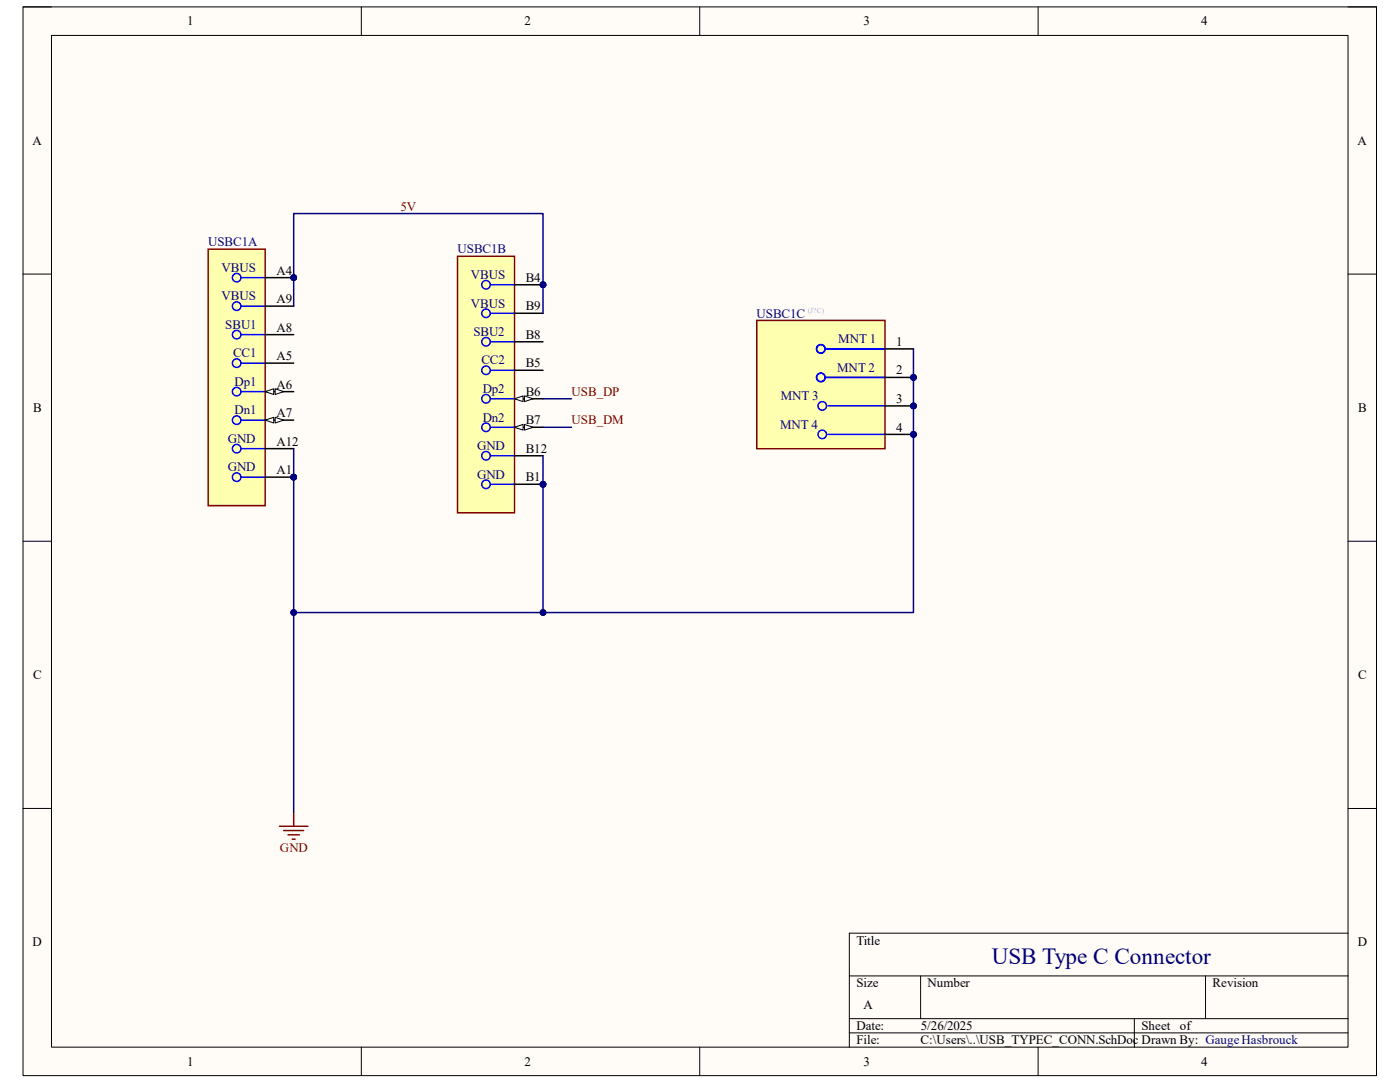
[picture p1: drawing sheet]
<svg xmlns="http://www.w3.org/2000/svg" width="279mm" height="216mm" viewBox="0 0 279 216" stroke-linecap="round" stroke-linejoin="round" font-family="sans-serif">
<path d="M4.6 1.4h270.1v213.2h-270.1z" fill-rule="evenodd" fill="#fffcf8"/>
<path d="M4.6 1.4h270.1v213.2h-270.1z" fill="none" stroke="#000" stroke-width=".2"/>
<path d="M10.3 7.1h258.7v201.8h-258.7z" fill-rule="evenodd" fill="#fffcf8"/>
<g fill="none" stroke="#000" stroke-width=".2">
<path d="M4.6 1.4h5.7M10.3 7.1h258.7v201.8h-258.7zM72.1 1.4v5.7M139.6 1.4v5.7M207.2 1.4v5.7M269 1.4h5.7v5.7M4.6 54.7h5.7M269 54.7h5.7M4.6 108h5.7M269 108h5.7M4.6 161.3h5.7M269 161.3h5.7"/>
<path d="M169.5 194.7h99.5M183.7 194.7v8.6M240.6 194.7v8.6M269 186.2h-99.5v22.7M72.1 208.9v5.7M139.6 208.9v5.7M169.5 203.3h99.5M169.5 206.1h99.5M207.2 208.9v5.7M226.4 203.3v5.6M274.7 208.9v5.7"/>
</g>
<circle cx="108.4" cy="96.6" r=".57" fill="#000080"/>
<circle cx="108.4" cy="96.6" r=".57" fill="none" stroke="#000080" stroke-width=".2"/>
<circle cx="108.4" cy="56.8" r=".57" fill="#000080"/>
<circle cx="108.4" cy="56.8" r=".57" fill="none" stroke="#000080" stroke-width=".2"/>
<path d="M91.3 51.1h11.4v51.2h-11.4z" fill-rule="evenodd" fill="#ffffb0"/>
<path d="M91.3 51.1h11.4v51.2h-11.4z" fill="none" stroke="#800000" stroke-width=".3"/>
<g fill="none" stroke="#00f" stroke-width=".3">
<path d="M97.8 56.8h4.9M97.8 62.5h4.9M97.8 68.2h4.9M97.8 73.9h4.9M97.8 79.6h4.9M97.8 85.3h4.9M97.8 90.9h4.9M97.8 96.6h4.9"/>
<circle cx="97" cy="56.8" r=".85"/>
<circle cx="97" cy="68.2" r=".85"/>
<circle cx="97" cy="73.9" r=".85"/>
<circle cx="97" cy="79.6" r=".85"/>
<circle cx="97" cy="62.5" r=".85"/>
<circle cx="97" cy="90.9" r=".85"/>
<circle cx="97" cy="85.3" r=".85"/>
<circle cx="97" cy="96.6" r=".85"/>
</g>
<path d="M102.7 96.6h5.7" fill="none" stroke="#000" stroke-width=".3"/>
<circle cx="108.4" cy="96.6" r=".57" fill="#000080"/>
<circle cx="108.4" cy="96.6" r=".57" fill="none" stroke="#000080" stroke-width=".2"/>
<path d="M102.7 56.8h5.7" fill="none" stroke="#000" stroke-width=".3"/>
<circle cx="108.4" cy="56.8" r=".57" fill="#000080"/>
<circle cx="108.4" cy="56.8" r=".57" fill="none" stroke="#000080" stroke-width=".2"/>
<path d="M102.7 73.9h5.7M102.7 79.6h5.7" fill="none" stroke="#000" stroke-width=".3"/>
<path d="M102.7 79.6l1.7-.6v1.1z" fill="#f8fcff"/>
<path d="M102.7 79.6l1.7-.6v1.1z" fill="none" stroke="#000" stroke-width=".2"/>
<path d="M104.7 79l1.7 .6-1.7 .5z" fill="#f8fcff"/>
<path d="M104.7 79l1.7 .6-1.7 .5z" fill="none" stroke="#000" stroke-width=".2"/>
<path d="M102.7 85.3h5.7" fill="none" stroke="#000" stroke-width=".3"/>
<path d="M102.7 85.3l1.7-.6v1.1z" fill="#f8fcff"/>
<path d="M102.7 85.3l1.7-.6v1.1z" fill="none" stroke="#000" stroke-width=".2"/>
<path d="M104.7 84.7l1.7 .6-1.7 .5z" fill="#f8fcff"/>
<path d="M104.7 84.7l1.7 .6-1.7 .5z" fill="none" stroke="#000" stroke-width=".2"/>
<path d="M102.7 68.2h5.7M102.7 62.5h5.7M102.7 90.9h5.7" fill="none" stroke="#000" stroke-width=".3"/>
<path d="M55.8 164.9h5.7M56.6 165.7h4M57.5 166.6h2.2M58.3 167.4h.6M58.6 162v2.9" fill="none" stroke="#800000" stroke-width=".3"/>
<circle cx="58.6" cy="95.2" r=".57" fill="#000080"/>
<circle cx="58.6" cy="95.2" r=".57" fill="none" stroke="#000080" stroke-width=".2"/>
<circle cx="58.6" cy="55.4" r=".57" fill="#000080"/>
<circle cx="58.6" cy="55.4" r=".57" fill="none" stroke="#000080" stroke-width=".2"/>
<path d="M41.6 49.7h11.3v51.2h-11.3z" fill-rule="evenodd" fill="#ffffb0"/>
<path d="M41.6 49.7h11.3v51.2h-11.3z" fill="none" stroke="#800000" stroke-width=".3"/>
<g fill="none" stroke="#00f" stroke-width=".3">
<path d="M48.1 55.4h4.8M48.1 61.1h4.8M48.1 66.8h4.8M48.1 72.5h4.8M48.1 78.1h4.8M48.1 83.8h4.8M48.1 89.5h4.8M48.1 95.2h4.8"/>
<circle cx="47.2" cy="55.4" r=".85"/>
<circle cx="47.2" cy="61.1" r=".85"/>
<circle cx="47.2" cy="72.5" r=".85"/>
<circle cx="47.2" cy="78.1" r=".85"/>
<circle cx="47.2" cy="66.8" r=".85"/>
<circle cx="47.2" cy="83.8" r=".85"/>
<circle cx="47.2" cy="89.5" r=".85"/>
<circle cx="47.2" cy="95.2" r=".85"/>
</g>
<path d="M52.9 95.2h5.7" fill="none" stroke="#000" stroke-width=".3"/>
<circle cx="58.6" cy="95.2" r=".57" fill="#000080"/>
<circle cx="58.6" cy="95.2" r=".57" fill="none" stroke="#000080" stroke-width=".2"/>
<path d="M52.9 55.4h5.7" fill="none" stroke="#000" stroke-width=".3"/>
<circle cx="58.6" cy="55.4" r=".57" fill="#000080"/>
<circle cx="58.6" cy="55.4" r=".57" fill="none" stroke="#000080" stroke-width=".2"/>
<path d="M52.9 72.5h5.7M52.9 78.1h5.7" fill="none" stroke="#000" stroke-width=".3"/>
<path d="M52.9 78.1l1.7-.5v1.1z" fill="#f8fcff"/>
<path d="M52.9 78.1l1.7-.5v1.1z" fill="none" stroke="#000" stroke-width=".2"/>
<path d="M54.9 77.6l1.7 .5-1.7 .6z" fill="#f8fcff"/>
<path d="M54.9 77.6l1.7 .5-1.7 .6z" fill="none" stroke="#000" stroke-width=".2"/>
<path d="M52.9 83.8h5.7" fill="none" stroke="#000" stroke-width=".3"/>
<path d="M52.9 83.8l1.7-.5v1.1z" fill="#f8fcff"/>
<path d="M52.9 83.8l1.7-.5v1.1z" fill="none" stroke="#000" stroke-width=".2"/>
<path d="M54.9 83.3l1.7 .5-1.7 .6z" fill="#f8fcff"/>
<path d="M54.9 83.3l1.7 .5-1.7 .6z" fill="none" stroke="#000" stroke-width=".2"/>
<path d="M52.9 66.8h5.7M52.9 61.1h5.7M52.9 89.5h5.7" fill="none" stroke="#000" stroke-width=".3"/>
<circle cx="182.3" cy="75.3" r=".57" fill="#000080"/>
<circle cx="182.3" cy="75.3" r=".57" fill="none" stroke="#000080" stroke-width=".2"/>
<circle cx="182.3" cy="81" r=".57" fill="#000080"/>
<circle cx="182.3" cy="81" r=".57" fill="none" stroke="#000080" stroke-width=".2"/>
<circle cx="182.3" cy="86.7" r=".57" fill="#000080"/>
<circle cx="182.3" cy="86.7" r=".57" fill="none" stroke="#000080" stroke-width=".2"/>
<path d="M151 63.9h25.6v25.6h-25.6z" fill-rule="evenodd" fill="#ffffb0"/>
<path d="M151 63.9h25.6v25.6h-25.6z" fill="none" stroke="#800000" stroke-width=".3"/>
<g fill="none" stroke="#00f" stroke-width=".3">
<path d="M164.7 69.6h11.9M164.7 75.3h11.9M165.2 81h11.4M165.2 86.7h11.4"/>
<circle cx="163.8" cy="69.6" r=".85"/>
<circle cx="163.8" cy="75.3" r=".85"/>
<circle cx="164.1" cy="81" r=".85"/>
<circle cx="164.1" cy="86.7" r=".85"/>
</g>
<path d="M176.6 69.6h5.7M176.6 75.3h5.7" fill="none" stroke="#000" stroke-width=".3"/>
<circle cx="182.3" cy="75.3" r=".57" fill="#000080"/>
<circle cx="182.3" cy="75.3" r=".57" fill="none" stroke="#000080" stroke-width=".2"/>
<path d="M176.6 81h5.7" fill="none" stroke="#000" stroke-width=".3"/>
<circle cx="182.3" cy="81" r=".57" fill="#000080"/>
<circle cx="182.3" cy="81" r=".57" fill="none" stroke="#000080" stroke-width=".2"/>
<path d="M176.6 86.7h5.7" fill="none" stroke="#000" stroke-width=".3"/>
<circle cx="182.3" cy="86.7" r=".57" fill="#000080"/>
<circle cx="182.3" cy="86.7" r=".57" fill="none" stroke="#000080" stroke-width=".2"/>
<path d="M108.4 90.9v5.7" fill="none" stroke="#000080" stroke-width=".3"/>
<circle cx="108.4" cy="96.6" r=".57" fill="#000080"/>
<circle cx="108.4" cy="96.6" r=".57" fill="none" stroke="#000080" stroke-width=".2"/>
<path d="M108.4 79.6h5.7M58.6 89.5v5.7M108.4 85.3h5.7" fill="none" stroke="#000080" stroke-width=".3"/>
<circle cx="58.6" cy="95.2" r=".57" fill="#000080"/>
<circle cx="58.6" cy="95.2" r=".57" fill="none" stroke="#000080" stroke-width=".2"/>
<path d="M182.3 69.6v52.6h-123.7" fill="none" stroke="#000080" stroke-width=".3"/>
<circle cx="58.6" cy="122.2" r=".57" fill="#000080"/>
<circle cx="58.6" cy="122.2" r=".57" fill="none" stroke="#000080" stroke-width=".2"/>
<circle cx="108.4" cy="122.2" r=".57" fill="#000080"/>
<circle cx="108.4" cy="122.2" r=".57" fill="none" stroke="#000080" stroke-width=".2"/>
<circle cx="182.3" cy="86.7" r=".57" fill="#000080"/>
<circle cx="182.3" cy="86.7" r=".57" fill="none" stroke="#000080" stroke-width=".2"/>
<circle cx="182.3" cy="81" r=".57" fill="#000080"/>
<circle cx="182.3" cy="81" r=".57" fill="none" stroke="#000080" stroke-width=".2"/>
<circle cx="182.3" cy="75.3" r=".57" fill="#000080"/>
<circle cx="182.3" cy="75.3" r=".57" fill="none" stroke="#000080" stroke-width=".2"/>
<path d="M108.4 96.6v25.6" fill="none" stroke="#000080" stroke-width=".3"/>
<circle cx="108.4" cy="96.6" r=".57" fill="#000080"/>
<circle cx="108.4" cy="96.6" r=".57" fill="none" stroke="#000080" stroke-width=".2"/>
<circle cx="108.4" cy="122.2" r=".57" fill="#000080"/>
<circle cx="108.4" cy="122.2" r=".57" fill="none" stroke="#000080" stroke-width=".2"/>
<path d="M58.6 95.2v66.8" fill="none" stroke="#000080" stroke-width=".3"/>
<circle cx="58.6" cy="95.2" r=".57" fill="#000080"/>
<circle cx="58.6" cy="95.2" r=".57" fill="none" stroke="#000080" stroke-width=".2"/>
<circle cx="58.6" cy="122.2" r=".57" fill="#000080"/>
<circle cx="58.6" cy="122.2" r=".57" fill="none" stroke="#000080" stroke-width=".2"/>
<path d="M108.4 56.8v5.7" fill="none" stroke="#000080" stroke-width=".3"/>
<circle cx="108.4" cy="56.8" r=".57" fill="#000080"/>
<circle cx="108.4" cy="56.8" r=".57" fill="none" stroke="#000080" stroke-width=".2"/>
<path d="M108.4 56.8v-14.2h-49.8v18.5" fill="none" stroke="#000080" stroke-width=".3"/>
<circle cx="58.6" cy="55.4" r=".57" fill="#000080"/>
<circle cx="58.6" cy="55.4" r=".57" fill="none" stroke="#000080" stroke-width=".2"/>
<circle cx="108.4" cy="56.8" r=".57" fill="#000080"/>
<circle cx="108.4" cy="56.8" r=".57" fill="none" stroke="#000080" stroke-width=".2"/>
<text font-size="4.6" fill="#000080" x="197.9" y="192.3">USB Type C Connector</text>
<g font-size="2.6">
<text x="37.4" y="5.1">1</text>
<text x="104.7" y="5.1">2</text>
<text x="172.3" y="5.1">3</text>
<text x="239.7" y="5.1">4</text>
<text x="6.5" y="28.9">A</text>
<text x="270.9" y="28.9">A</text>
<text x="55.2" y="54.8">A4</text>
<text x="104.9" y="56.3">B4</text>
<text x="55.2" y="60.5">A9</text>
<text x="104.9" y="61.9">B9</text>
<text x="55.2" y="71.9">A5</text>
<text x="55.2" y="66.2">A8</text>
<text x="104.9" y="67.6">B8</text>
<text x="178.9" y="69">1</text>
<text x="55.2" y="77.6">A6</text>
<text x="104.9" y="73.3">B5</text>
<text x="178.9" y="74.7">2</text>
<text x="6.6" y="82.2">B</text>
<text x="55.2" y="83.3">A7</text>
<text x="104.9" y="79">B6</text>
<text x="178.9" y="80.4">3</text>
<text x="271.1" y="82.2">B</text>
<text x="55.2" y="88.9">A12</text>
<text x="104.9" y="84.7">B7</text>
<text x="178.9" y="86.1">4</text>
<text x="55.2" y="94.7">A1</text>
<text x="104.9" y="90.4">B12</text>
<text x="104.9" y="96.1">B1</text>
<text x="6.6" y="135.5">C</text>
<text x="271.1" y="135.5">C</text>
<text x="6.5" y="188.8">D</text>
<text x="170.9" y="188.5">Title</text>
<text x="271" y="188.8">D</text>
<text x="170.9" y="197">Size</text>
<text x="185.1" y="197">Number</text>
<text x="242" y="197">Revision</text>
<text x="172.3" y="201.3">A</text>
<text x="170.9" y="205.5">Date:</text>
<text x="170.9" y="208.4">File:</text>
<text x="183.7" y="208.4">C:\Users\..\USB_TYPEC_CONN.SchDoc Drawn By: Gauge Hasbrouck</text>
<text x="183.7" y="205.5">5/26/2025</text>
<text x="227.8" y="205.5">Sheet</text>
<text x="235.5" y="205.5">of</text>
<text x="37.4" y="212.6">1</text>
<text x="104.7" y="212.6">2</text>
<text x="172.3" y="212.6">3</text>
<text x="239.7" y="212.6">4</text>
</g>
<g font-size="2.6" fill="#800000">
<text x="79.9" y="42">5V</text>
<text x="114" y="79">USB_DP</text>
<text x="114" y="84.7">USB_DM</text>
<text x="55.9" y="170">GND</text>
</g>
<g font-size="2.6" fill="#000080">
<text x="41.5" y="49.1">USBC1A</text>
<text x="91.3" y="50.5">USBC1B</text>
<text x="44.2" y="54.3">VBUS</text>
<text x="44.2" y="59.9">VBUS</text>
<text x="94" y="55.7">VBUS</text>
<text x="45" y="65.6">SBU1</text>
<text x="94" y="61.4">VBUS</text>
<text x="151" y="63.4">USBC1C</text>
<text x="46.5" y="71.3">CC1</text>
<text x="94.5" y="67.1">SBU2</text>
<text x="167.3" y="68.5">MNT 1</text>
<text x="46.8" y="77">Dp1</text>
<text x="96.1" y="72.7">CC2</text>
<text x="167.1" y="74.2">MNT 2</text>
<text x="46.8" y="82.7">Dn1</text>
<text x="96.4" y="78.4">Dp2</text>
<text x="155.8" y="79.8">MNT 3</text>
<text x="45.5" y="88.4">GND</text>
<text x="95.2" y="89.8">GND</text>
<text x="96.4" y="84.1">Dn2</text>
<text x="155.7" y="85.6">MNT 4</text>
<text x="45.5" y="94.1">GND</text>
<text x="95.2" y="95.5">GND</text>
</g>
<text font-size="1.5" fill="#b2b0d4" x="161.2" y="62.4">(J?C)</text>
</svg>
